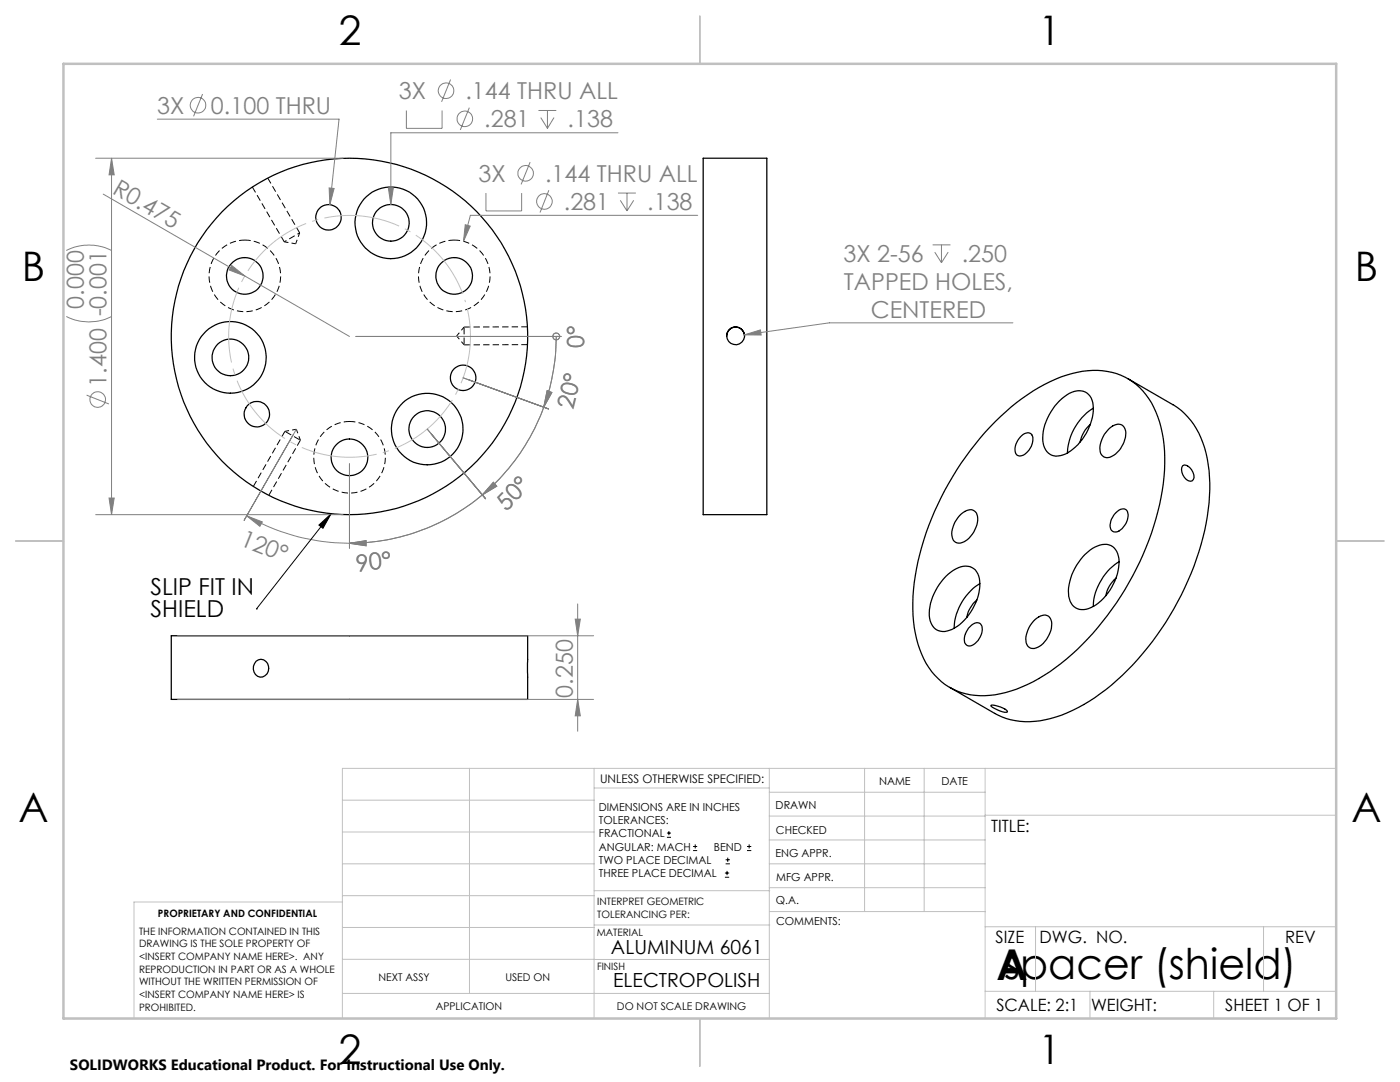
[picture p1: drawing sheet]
<svg xmlns="http://www.w3.org/2000/svg" width="279mm" height="216mm" viewBox="0 0 279 216" stroke-linecap="round" stroke-linejoin="round" font-family="sans-serif">
<path d="M56.7 48.3l3.1-1.8" fill="none" stroke="#000" stroke-width=".2" stroke-dasharray="1.3 .6" stroke-dashoffset=".8" stroke-linecap="butt"/>
<path d="M92.6 65.3v3.5M59.9 87.8l-3-1.7" fill="none" stroke="#000" stroke-width=".2" stroke-dasharray="1.3 .6" stroke-dashoffset="-.2" stroke-linecap="butt"/>
<path d="M48.9 47.9a7.1 7.1 0 0 1 6.3 10.5 7.1 7.1 0 0 1-12.3 .6 7.1 7.1 0 0 1 5.3-11.1h.7M90.7 47.9a7.1 7.1 0 0 1 6.3 10.5 7.1 7.1 0 0 1-12.3 .6 7.1 7.1 0 0 1 5.2-11.1h.8M69.8 84.1a7.1 7.1 0 0 1 6.3 10.5 7.1 7.1 0 0 1-12.3 .6 7.1 7.1 0 0 1 5.3-11.1h.7" fill="none" stroke="#000" stroke-width=".2" stroke-dasharray="1.3 .6" stroke-dashoffset=".1" stroke-linecap="butt"/>
<path d="M50.4 37.3l6.3 11M59.8 46.5l-6.4-11M92.6 68.8h12.7M105.3 65.2l-12.7 .1M53.7 98.8l6.2-11M56.9 86.1l-6.3 11" fill="none" stroke="#000" stroke-width=".2" stroke-dasharray="1.3 .6" stroke-linecap="butt"/>
<path d="M56.7 48.3l2.3 .3M59 48.6l.8-2.1M91.1 67l1.5 1.8M92.6 65.3l-1.5 1.7M59.1 85.7l-2.2 .4M59.9 87.8l-.8-2.1" fill="none" stroke="#000" stroke-width=".2" stroke-dasharray="1.3 .6" stroke-dashoffset=".4" stroke-linecap="butt"/>
<g fill="none" stroke="#000" stroke-width=".25">
<path d="M140.3 31.6h12.7v71.1h-12.7zM145 67.1a1.78 1.78 0 0 1 1.8-1.8 1.78 1.78 0 0 1 1.8 1.8M225.1 75.6l9 5.2a15.1 15.1 0 0 1 6.8 10.8 38.8 38.8 0 0 1-2.1 20 57.2 57.2 0 0 1-20.3 27.6 24.3 24.3 0 0 1-14 4.8l-1.9-.2a11.6 11.6 0 0 1-4.1-1.5l-9-5.1M198.6 84.2a35.2 35.2 0 0 1 15.3-9.7 13.8 13.8 0 0 1 13.6 2.9 18.8 18.8 0 0 1 4.9 12.6 49.8 49.8 0 0 1-7.1 26.3 51.7 51.7 0 0 1-18 19.1 21.4 21.4 0 0 1-13.7 3.2 13.4 13.4 0 0 1-10.4-10.1 34.9 34.9 0 0 1 .7-19.3 59.9 59.9 0 0 1 14.7-25zM203.6 87.2a1.55 1.55 0 0 1 2.3-.5 3.3 3.3 0 0 1-2.2 4.3 1.15 1.15 0 0 1-1.1-1.6l.3-1.1zM211.4 80a5.2 5.2 0 0 1 4.8-1.9 3.1 3.1 0 0 1 2 3.3 10.8 10.8 0 0 1-6 9.4 2.8 2.8 0 0 1-4-2.4 10.7 10.7 0 0 1 3.2-8.4zM217.6 84.7a5.8 5.8 0 0 0-2 3.5M218.2 81.5a11.2 11.2 0 0 0-5.2 8.9M221.4 85.5a2.05 2.05 0 0 1 2.8-.4 4 4 0 0 1-.6 4.4 3.5 3.5 0 0 1-3 1.8 1.85 1.85 0 0 1-1.1-2.4 6.3 6.3 0 0 1 1.9-3.4zM236 92.9a1.65 1.65 0 0 1 2.1 1.4 1.1 1.1 0 0 1-.5 1.7 2.28 2.28 0 0 1-1.6-3.1zM188.8 115a5.3 5.3 0 0 1 4.8-1.9 3.5 3.5 0 0 1 1.9 3.9 11.1 11.1 0 0 1-5.5 8.6 2.88 2.88 0 0 1-4.2-1.3 7.8 7.8 0 0 1 .9-6.5l.8-1.2zM191.8 102.6a2.23 2.23 0 0 1 2.7-.6 2.65 2.65 0 0 1 .3 3.2 4.4 4.4 0 0 1-3.5 3.2 1.59 1.59 0 0 1-1.4-2 6 6 0 0 1 1.9-3.8z"/>
<path d="M194.9 119.7a6.1 6.1 0 0 0-2 3.5M195.5 116.5a11 11 0 0 0-5.1 8.9M216.5 110.6a5.4 5.4 0 0 1 4.8-1.9 3.4 3.4 0 0 1 2 3.9 10.7 10.7 0 0 1-6 8.8 2.82 2.82 0 0 1-4-2.4 10.7 10.7 0 0 1 3.2-8.4zM222.5 102.5a1.66 1.66 0 0 1 2.4-.7 3.3 3.3 0 0 1-1.6 4.1 1.14 1.14 0 0 1-1.3 .1 1.14 1.14 0 0 1-.5-1.3l.3-1.1zM222.7 115.4a6.1 6.1 0 0 0-2 3.5M223.3 112.1a11.2 11.2 0 0 0-5.1 8.9M34.2 126.9h71.1v12.7h-71.1zM51.1 131.9a1.63 1.63 0 0 1 2 .1 1.63 1.63 0 0 1 .5 1.9 1.52 1.52 0 0 1-1.7 1.2 1.52 1.52 0 0 1-1.3-1.6v-.6zM193.6 125.1a1.4 1.4 0 0 1 2.2-.4 3.4 3.4 0 0 1-2.3 4.2 1.24 1.24 0 0 1-1-1.7l.4-1.2zM206.3 123.9a2.58 2.58 0 0 1 2.9-1 3.1 3.1 0 0 1 .1 3.8 4 4 0 0 1-3.2 2.7 1.59 1.59 0 0 1-1.4-1.9 6 6 0 0 1 1.6-3.6zM197.7 140.8a4.4 4.4 0 0 1 3.3 1.1v.2a4.6 4.6 0 0 1-3.3-1.3z"/>
<circle cx="48.8" cy="55.1" r="3.7"/>
<circle cx="65.6" cy="43.4" r="2.54"/>
<circle cx="78" cy="44.5" r="3.7"/>
<circle cx="78" cy="44.5" r="7.1"/>
<circle cx="90.6" cy="55.1" r="3.7"/>
<circle cx="46" cy="71.3" r="3.6"/>
<circle cx="46" cy="71.3" r="7.1"/>
<circle cx="69.7" cy="67.1" r="35.6"/>
<circle cx="92.4" cy="75.4" r="2.55"/>
<circle cx="146.8" cy="67" r="1.78"/>
<circle cx="51.3" cy="82.6" r="2.53"/>
<circle cx="69.7" cy="91.3" r="3.7"/>
<circle cx="85.2" cy="85.6" r="7.1"/>
<circle cx="85.2" cy="85.6" r="3.7"/>
</g>
<g fill="none" stroke="#808080" stroke-width=".2">
<path d="M40.4 18.8l-1.8 4.4M89.9 15.9l-1.8 4.4M19.1 31.6h49.4M20.6 38.7l49.1 28.4M22.3 31.6l.5 3.3h-1zM22.3 31.6v71.1M31.4 23.8h36.3l-1.9 17.1M65.7 37.5l1 .1-.9 3.3zM77.5 37.5h1l-.5 3.3zM81.1 22v3.6h7.1v-3.6M93.7 21.5l-1.8 4.4M97 38.5v3.6h7.1v-3.6"/>
<path d="M105.8 32.3l-1.8 4.5M107.5 22h3.5M107.9 23.5l1.4 2.1M109.3 22v3.6M109.5 38l-1.7 4.4M110.6 23.5l-1.3 2.1M123.3 26.5h-45.3v14.3M123.3 38.5h3.6M123.8 40l1.3 2.1M125.1 38.5v3.6M126.5 40l-1.4 2.1M13.2 50a9.9 9.9 0 0 1 9.1 0"/>
<path d="M46.2 53l2.7 2.1-3.2-1.2zM92.9 44.8l.9 .3-1.3 3.1zM139.2 43h-45.3l-1.4 5.2M186.1 48.9h3.6M186.5 50.3l1.4 2.1M187.9 48.9v3.5M189.2 50.3l-1.3 2.1M13.2 63.1a9.9 9.9 0 0 0 9.1 0M17.3 78.8l4.4 1.8M71 67.1h41M92.4 75.4l17.1 6.2-15.9-5.8M109.2 78l.9 .3-1.6 2.9z"/>
<path d="M111 67.1a41.8 41.8 0 0 1-2.5 14.1M111 67.1h.1M148.6 66.8l3.2-1 .1 1.1zM202.1 64.4h-36.6l-16.9 2.4M21.8 99.4h1l-.5 3.3zM59.1 85.7l-10.4 18.1M69.7 92.5v16.9M85.3 85.6l11.6 13.9M96.3 98.7a41.8 41.8 0 0 1-26.6 9.7M98.5 96.2l.6 .8-2.8 1.7zM108.5 81.2a41 41 0 0 1-12.2 17.5M19.1 102.7h49.4"/>
<path d="M49.2 102.9a41.4 41.4 0 0 0 20.5 5.5M49.2 102.9l3.2 1.2-.5 .9zM69.7 108.4l3.4-.5v1zM35.5 126.9h83M35.5 139.6h83M114.8 123.5h1l-.5 3.4zM115.3 139.6l.5 3.2h-1zM115.3 120.5v25.4"/>
<circle cx="89" cy="18.1" r="1.55"/>
<circle cx="39.5" cy="21" r="1.56"/>
<circle cx="92.8" cy="23.7" r="1.56"/>
<circle cx="104.9" cy="34.6" r="1.56"/>
<circle cx="108.6" cy="40.2" r="1.56"/>
<circle cx="19.5" cy="79.7" r="1.55"/>
<circle cx="111" cy="67.1" r=".69"/>
</g>
<g fill="none" stroke="#000" stroke-width=".2">
<path d="M63.6 104.8l2.5-2.3-1.6 2.9zM66.1 102.5l-14.9 19M51.2 121.5h.1M133.1 167.1h.8M133.1 166.2h.8M133.5 165.8v.9M138.3 169.7h.8M138.3 168.9h.8M138.7 168.5v.8M144.7 175h.8M144.7 174.2h.8M144.8 172.4h.9"/>
<path d="M144.8 171.6h.9M145.1 173.8v.8M145.2 171.1v.9M149.1 169.7h.8M149.1 168.9h.8M149.5 168.5v.8"/>
</g>
<path d="M92.8 60.1a24.1 24.1 0 0 0-40.4-9.8 24.1 24.1 0 0 0 11 40.1 24.1 24.1 0 0 0 29.8-29l-.4-1.3" fill="none" stroke="#c0c0c0" stroke-width=".2" stroke-dasharray="15.2 1.3 1.3 1.3" stroke-dashoffset="-1.5" stroke-linecap="butt"/>
<g fill="none" stroke="#c0c0c0" stroke-width=".2">
<path d="M68.3 159.7h50.3M93.7 153.3v44.9M118.6 153.3v49.9M118.6 157.2h34.9M153.5 153.3v49.9M153.5 158.1h43.1M172.5 153.3v28.6M184.4 153.3v28.6M196.6 153.3v49.9M266.7 153.3h-198.4v49.9M68.3 178.7h50.3M68.3 172.4h50.3"/>
<path d="M68.3 166h50.3M68.3 180h-41.6v23.2M118.6 177.7h35M153.5 167.6h43.1M153.5 162.8h43.1M153.5 172.4h43.1M153.5 177.1h43.1M196.6 162.7h70.1M68.3 198.2h85.2M68.3 191.4l85.2 .1M68.3 185.1h50.3M118.6 184.6h35"/>
<path d="M153.6 181.9h43M196.6 197.8h70.1M196.6 184.9h70.1M206.7 184.9v12.9M217.5 197.8v5.4M242.2 197.8v5.4M252.2 184.9v12.9"/>
</g>
<path d="M139.7 3.2v9.5M3.1 107.9h9.6M266.7 107.9h9.5M139.7 203.2v9.6" fill="none" stroke="#c0c0c0" stroke-width=".25"/>
<path d="M12.7 12.7h254v190.5h-254z" fill="none" stroke="#c0c0c0" stroke-width=".5"/>
<path d="M63.6 104.8l2.5-2.3-1.6 2.9z" fill="#000"/>
<g fill="#808080">
<path d="M46.2 53l2.7 2.1-3.2-1.2z"/>
<path d="M49.2 102.9l3.2 1.2-.5 .9z"/>
<path d="M69.7 108.4l3.4-.5v1z"/>
<path d="M98.5 96.2l.6 .8-2.8 1.7z"/>
<path d="M109.2 78l.9 .3-1.6 2.9z"/>
<path d="M77.5 37.5l.5 3.3 .5-3.3zM92.9 44.8l-.4 3.4 1.3-3.1zM65.7 37.5l.1 3.4 .9-3.3zM148.6 66.8l3.3 .1-.1-1.1z"/>
<path d="M22.3 31.6l.5 3.3h-1zM21.8 99.4h1l-.5 3.3zM114.8 123.5h1l-.5 3.4zM115.3 139.6l.5 3.2h-1z"/>
</g>
<g font-size="8.5">
<text x="198.9" y="195.5">A</text>
<text x="200.4" y="195.4">spacer (shield)</text>
</g>
<g font-size="8.1">
<text x="67.6" y="8.9">2</text>
<text x="207.3" y="8.9">1</text>
<text x="4.4" y="56.2">B</text>
<text x="270.4" y="56.2">B</text>
<text x="3.7" y="164.1">A</text>
<text x="269.7" y="164.1">A</text>
<text x="67.6" y="212.4">2</text>
<text x="207.3" y="212.4">1</text>
</g>
<g font-size="4.7" fill="#808080">
<text x="31.4" y="22.7">3X</text>
<text x="42.1" y="22.7">0.100 THRU</text>
<text x="79.6" y="19.8">3X</text>
<text x="92.9" y="19.8">.144 THRU ALL</text>
<text x="96.6" y="25.4">.281</text>
<text x="113.3" y="25.4">.138</text>
<text x="22.2" y="38.5" transform="rotate(30 22.2 38.5)">R0.475</text>
<text x="95.5" y="36.3">3X</text>
<text x="108.8" y="36.3">.144 THRU ALL</text>
<text x="112.5" y="41.9">.281</text>
<text x="129.2" y="41.9">.138</text>
<text x="168.3" y="52.2">3X 2-56</text>
<text x="191.9" y="52.2">.250</text>
<text x="168.4" y="57.8">TAPPED HOLES,</text>
<text x="16.8" y="61.6" transform="rotate(-90 16.8 61.6)">0.000</text>
<text x="173.8" y="63.4">CENTERED</text>
<text x="116.6" y="69.3" transform="rotate(-90 116.6 69.3)">0°</text>
<text x="21.2" y="77.1" transform="rotate(-90 21.2 77.1)">1.400 -0.001</text>
<text x="114.4" y="81.8" transform="rotate(-76 114.4 81.8)">20°</text>
<text x="101.1" y="102.1" transform="rotate(-46 101.1 102.1)">50°</text>
<text x="47.7" y="108.7" transform="rotate(22 47.7 108.7)">120°</text>
<text x="71.2" y="114" transform="rotate(-6 71.2 114)">90°</text>
<text x="114.3" y="139.2" transform="rotate(-90 114.3 139.2)">0.250</text>
</g>
<g font-size="4.7">
<text x="30" y="118.7">SLIP FIT IN</text>
<text x="30" y="123.2">SHIELD</text>
</g>
<g font-size="3.9">
<text x="121.9" y="190.3">ALUMINUM 6061</text>
<text x="122.4" y="197">ELECTROPOLISH</text>
</g>
<g font-size="3.4">
<text x="197.8" y="166">TITLE:</text>
<text x="198.7" y="188.1">SIZE</text>
<text x="207.5" y="188.1">DWG. NO.</text>
<text x="256.5" y="188.2">REV</text>
<text x="198.8" y="201.7">SCALE: 2:1</text>
<text x="217.7" y="201.8">WEIGHT:</text>
<text x="244.5" y="201.7">SHEET 1 OF 1</text>
</g>
<text font-size="3" x="14" y="213.5">SOLIDWORKS Educational Product. For Instructional Use Only.</text>
<text font-size="2.4" x="119.8" y="156.2">UNLESS OTHERWISE SPECIFIED:</text>
<g font-size="2.2">
<text x="119.5" y="161.8">DIMENSIONS ARE IN INCHES</text>
<text x="154.8" y="161.4">DRAWN</text>
<text x="175.4" y="156.6">NAME</text>
<text x="187.9" y="156.7">DATE</text>
<text x="119.5" y="164.4">TOLERANCES:</text>
<text x="119.5" y="167.1">FRACTIONAL</text>
<text x="154.9" y="166.3">CHECKED</text>
<text x="119.5" y="169.7">ANGULAR: MACH</text>
<text x="119.5" y="172.4">TWO PLACE DECIMAL</text>
<text x="142.5" y="169.7">BEND</text>
<text x="154.8" y="171">ENG APPR.</text>
<text x="119.5" y="175">THREE PLACE DECIMAL</text>
<text x="154.9" y="175.7">MFG APPR.</text>
<text x="154.9" y="180.4">Q.A.</text>
<text x="154.9" y="184.6">COMMENTS:</text>
</g>
<g font-size="2.1">
<text x="75.5" y="195.7">NEXT ASSY</text>
<text x="100.9" y="195.7">USED ON</text>
<text x="86.9" y="201.5">APPLICATION</text>
<text x="123.1" y="201.6">DO NOT SCALE DRAWING</text>
</g>
<g font-size="2">
<text x="31.5" y="182.9">PROPRIETARY AND CONFIDENTIAL</text>
<text x="119.2" y="180.6">INTERPRET GEOMETRIC</text>
<text x="119.2" y="183.1">TOLERANCING PER:</text>
<text x="27.8" y="186.5">THE INFORMATION CONTAINED IN THIS</text>
<text x="27.8" y="189">DRAWING IS THE SOLE PROPERTY OF</text>
<text x="27.8" y="191.6">&lt;INSERT COMPANY NAME HERE&gt;. ANY</text>
<text x="119.1" y="186.7">MATERIAL</text>
<text x="27.8" y="194.1">REPRODUCTION IN PART OR AS A WHOLE</text>
<text x="27.8" y="196.6">WITHOUT THE WRITTEN PERMISSION OF</text>
<text x="119.1" y="193.5">FINISH</text>
<text x="27.8" y="199.1">&lt;INSERT COMPANY NAME HERE&gt; IS</text>
<text x="27.8" y="201.7">PROHIBITED.</text>
</g>
</svg>
